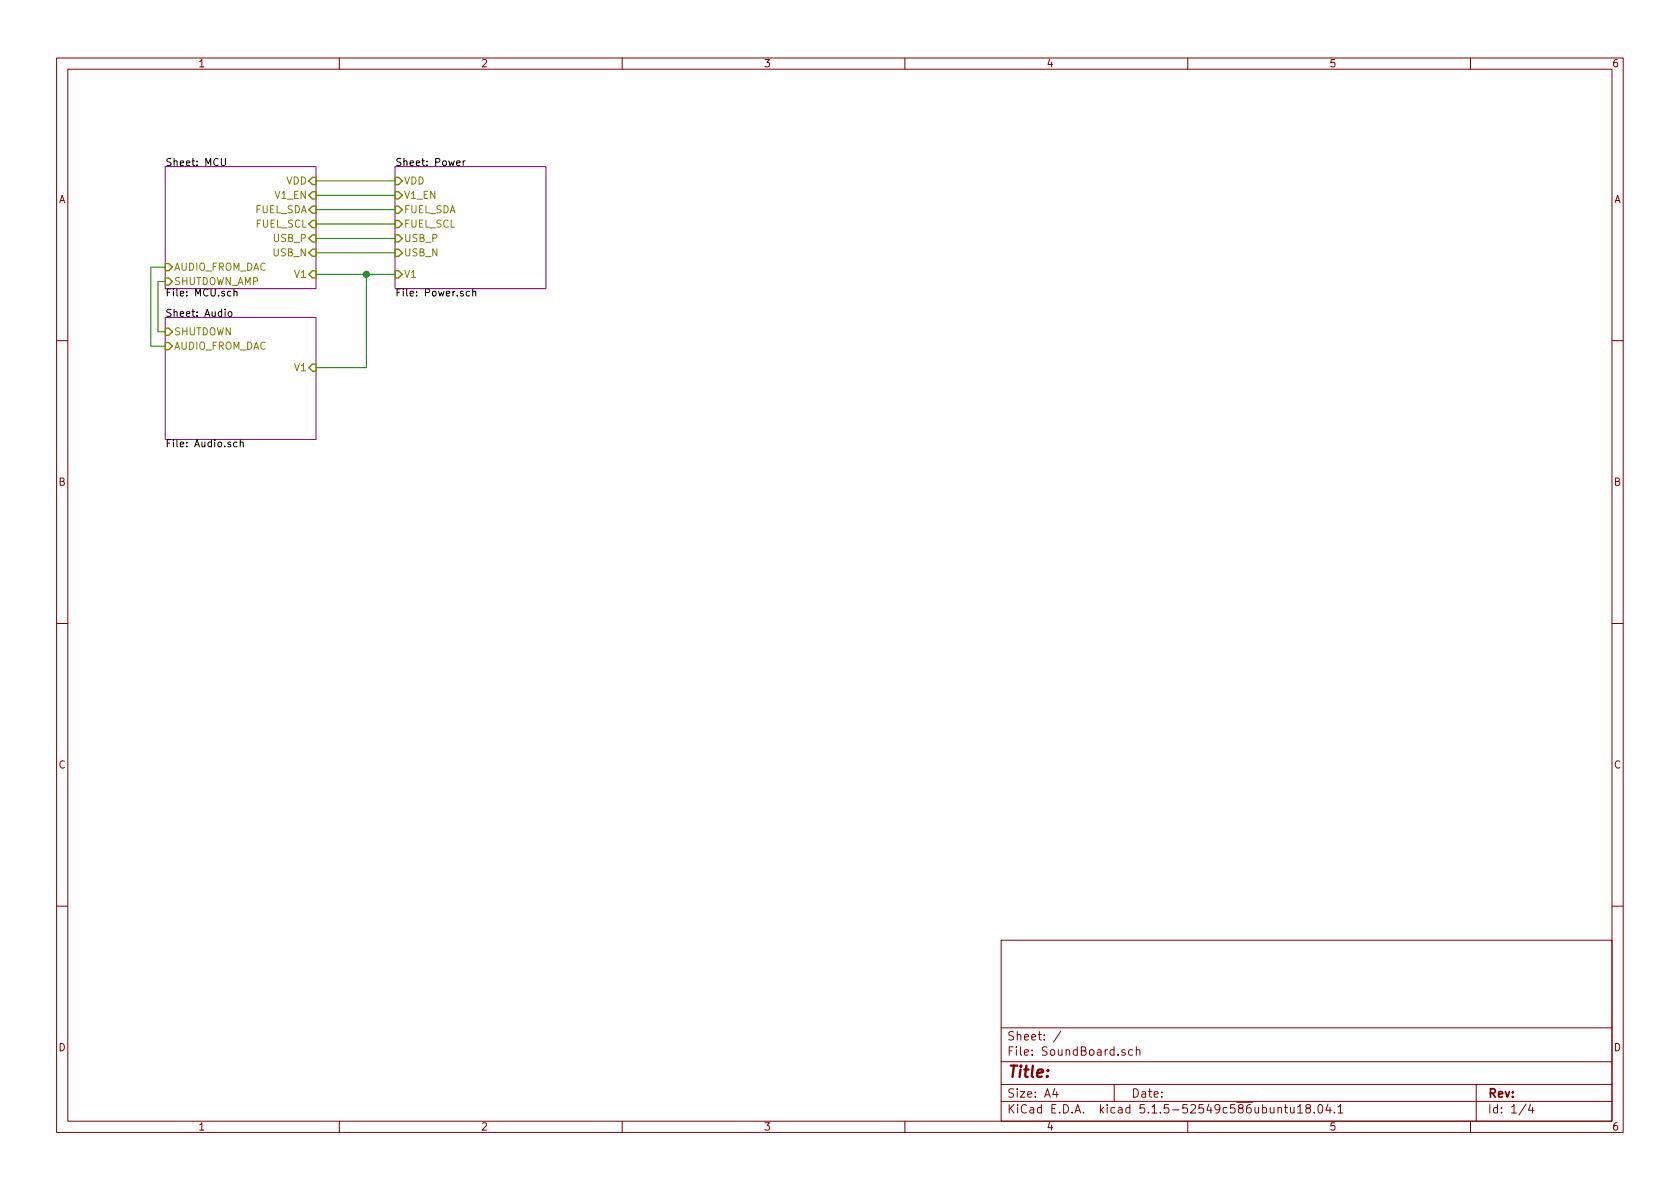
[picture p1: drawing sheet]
EESchema Schematic File Version 4
LIBS:SoundBoard-cache
EELAYER 26 0
EELAYER END
$Descr A4 11693 8268
encoding utf-8
Sheet 1 4
Title ""
Date ""
Rev ""
Comp ""
Comment1 ""
Comment2 ""
Comment3 ""
Comment4 ""
$EndDescr
$Sheet
S 1150 1150 1050 850 
U 5E238EA5
F0 "MCU" 50
F1 "MCU.sch" 50
F2 "VDD" I R 2200 1250 50 
F3 "AUDIO_FROM_DAC" I L 1150 1850 50 
F4 "V1" I R 2200 1900 50 
F5 "FUEL_SDA" I R 2200 1450 50 
F6 "FUEL_SCL" I R 2200 1550 50 
F7 "V1_EN" I R 2200 1350 50 
F8 "SHUTDOWN_AMP" I L 1150 1950 50 
F9 "USB_P" I R 2200 1650 50 
F10 "USB_N" I R 2200 1750 50 
$EndSheet
$Sheet
S 1150 2200 1050 850 
U 5E27AF1B
F0 "Audio" 50
F1 "Audio.sch" 50
F2 "SHUTDOWN" I L 1150 2300 50 
F3 "AUDIO_FROM_DAC" I L 1150 2400 50 
F4 "V1" I R 2200 2550 50 
$EndSheet
$Sheet
S 2750 1150 1050 850 
U 5E27BE41
F0 "Power" 50
F1 "Power.sch" 50
F2 "VDD" I L 2750 1250 50 
F3 "V1" I L 2750 1900 50 
F4 "V1_EN" I L 2750 1350 50 
F5 "FUEL_SDA" I L 2750 1450 50 
F6 "FUEL_SCL" I L 2750 1550 50 
F7 "USB_P" I L 2750 1650 50 
F8 "USB_N" I L 2750 1750 50 
$EndSheet
Wire Wire Line
	2200 2550 2550 2550
Wire Wire Line
	2550 2550 2550 1900
Wire Wire Line
	2550 1900 2750 1900
Wire Wire Line
	2200 1250 2750 1250
Wire Wire Line
	2200 1450 2750 1450
Wire Wire Line
	2200 1550 2750 1550
Wire Wire Line
	2200 1900 2550 1900
Connection ~ 2550 1900
Wire Wire Line
	2200 1350 2750 1350
Wire Wire Line
	1150 2300 1100 2300
Wire Wire Line
	1100 2300 1100 1950
Wire Wire Line
	1150 1950 1100 1950
Wire Wire Line
	1150 2400 1050 2400
Wire Wire Line
	1050 2400 1050 1850
Wire Wire Line
	1050 1850 1150 1850
Wire Wire Line
	2200 1650 2750 1650
Wire Wire Line
	2200 1750 2750 1750
$EndSCHEMATC
